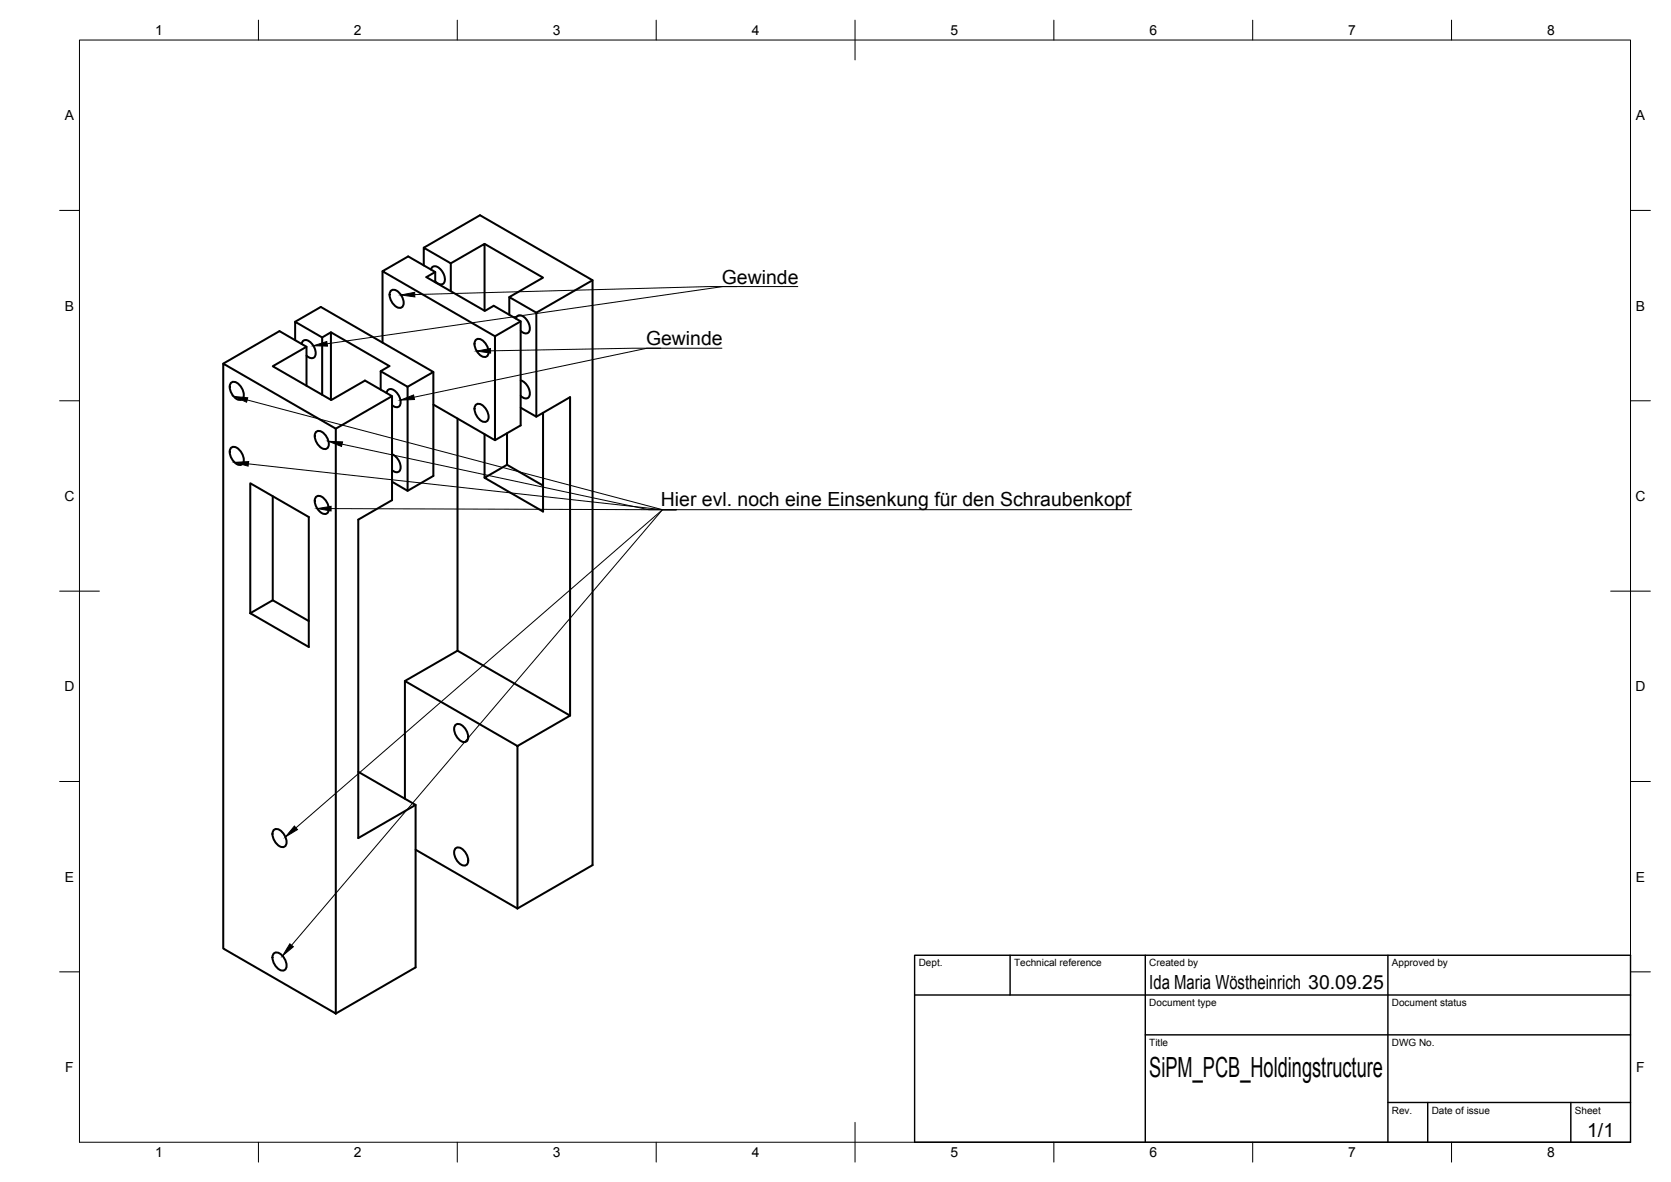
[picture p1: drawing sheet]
<svg xmlns="http://www.w3.org/2000/svg" width="420mm" height="297mm" viewBox="0 0 420 297" stroke-linecap="round" stroke-linejoin="round" font-family="sans-serif">
<!-- layer: Visible -->
<g fill="none" stroke="#000" stroke-width=".51">
<path d="M96.2 68.2v17.9M98.2 73.2a1.57 1.57 0 0 1 2.4 .6 3 3 0 0 1 .7 3.2 1.57 1.57 0 0 1-2.5-.7 3 3 0 0 1-.6-3.1zM106.6 62.3l14.1-8.2 28.3 16.3v147l-18.9 10.9M106.6 66.7v-4.4l6.7 3.9v7M108.4 67.7a1.08 1.08 0 0 1 .7-.8 1.08 1.08 0 0 1 1.1 .3 3.5 3.5 0 0 1 1.5 3.9 1.41 1.41 0 0 1-2.3-.4M109.4 68.4l-2.2 1.2 14.7 8.5 2.2-1.3 6.8 4v26.1l-6.4 3.7v-26.1l6.4-3.7M109.4 70.9v-2.5l-6.8-4-6.4 3.8 28.3 16.3M113.3 66.2l8.5-4.9v16.8M121.8 61.3l14.7 8.5-8.4 4.9M134.9 78.6l-6.8-3.9v4.4M134.9 78.6v26.1l-4-2.2M149 70.4l-14.1 8.2"/>
<path d="M56.1 91.4l28.3 16.3v147l-28.3-16.3zM56.1 91.4l14.2-8.2 6.8 4v9.8M58 96.3a1.57 1.57 0 0 1 2.4 .7 3 3 0 0 1 .7 3.1 1.57 1.57 0 0 1-2.5-.6 3 3 0 0 1-.6-3.2zM74.2 85.5v-4.6l6.8 3.9v14.4M74.2 80.9l6.5-3.8 28.3 16.4-6.5 3.7M75.9 86.4a1.14 1.14 0 0 1 .8-1 1.14 1.14 0 0 1 1.3 .5 3.5 3.5 0 0 1 1.2 3.6 1.28 1.28 0 0 1-2.1-.1M77.1 87.2l-8.5 4.8 14.7 8.5 8.5-4.9 6.8 4v26.1l-8.5 4.9v80l14.4-8.3-14.4-8.3M81 84.8l2.2-1.3 14.7 8.5-2.2 1.3M83.2 83.5v17M95.7 97.9v-4.6l6.8 3.9v26.1l-3.9-2.2M97.2 98.8a1.12 1.12 0 0 1 .8-1.1 1.12 1.12 0 0 1 1.3 .5 3.3 3.3 0 0 1 1.1 3.8 1.27 1.27 0 0 1-1.8-.2M98.6 99.6l-14.2 8.1"/>
<path d="M109 93.5v26.1l-6.5 3.7M119.6 85.5a1.57 1.57 0 0 1 2.4 .7 3 3 0 0 1 .6 3.2 1.57 1.57 0 0 1-2.4-.7 3 3 0 0 1-.6-3.2zM129.7 80.1a1.17 1.17 0 0 1 1-.9 1.17 1.17 0 0 1 1.2 .6 3.5 3.5 0 0 1 1.2 3.5 1.29 1.29 0 0 1-2.2-.1M130.9 95.6a3.5 3.5 0 0 1 2.2 3.9 1.26 1.26 0 0 1-2.2 0M58 112.7a1.57 1.57 0 0 1 2.4 .6 3 3 0 0 1 .7 3.2 1.57 1.57 0 0 1-2.5-.7 3 3 0 0 1-.6-3.1zM79.4 108.7a1.57 1.57 0 0 1 2.4 .6 3 3 0 0 1 .6 3.2 1.57 1.57 0 0 1-2.4-.7 3 3 0 0 1-.6-3.1zM98.6 114.2a3.4 3.4 0 0 1 1.8 4.2 1.27 1.27 0 0 1-1.8-.2M109 101.7l15.5 8.9M115 105.2v58.3M119.6 101.8a1.57 1.57 0 0 1 2.4 .7 3 3 0 0 1 .6 3.2 1.57 1.57 0 0 1-2.4-.7 3 3 0 0 1-.6-3.2zM121.8 109.1v11M127.5 108.9v7.9"/>
<path d="M134.9 104.7l8.4-4.9v80M136.5 103.7v24.9l-14.7-8.5 5.7-3.3 9 5.2M62.9 121.4l14.7 8.5v32.7l-14.7-8.5zM68.6 124.7v26.1M79.4 125a1.57 1.57 0 0 1 2.4 .6 3 3 0 0 1 .6 3.2 1.57 1.57 0 0 1-2.4-.7 3 3 0 0 1-.6-3.1zM62.9 154.1l5.7-3.3 9 5.3M101.8 171.1l13.2-7.6 28.3 16.3-13.2 7.7zM101.8 171.1v29.6M114.4 182.3a1.57 1.57 0 0 1 2.5 .7 3 3 0 0 1 .6 3.1 1.57 1.57 0 0 1-2.4-.6 3 3 0 0 1-.7-3.2zM130.1 187.5v40.8M68.8 208.7a1.57 1.57 0 0 1 2.4 .7 3 3 0 0 1 .6 3.1 1.57 1.57 0 0 1-2.4-.6 3 3 0 0 1-.6-3.2zM104.5 213.5l25.6 14.8"/>
<path d="M104.5 202.3v40.8l-20.1 11.6M114.4 213.3a1.57 1.57 0 0 1 2.5 .7 3 3 0 0 1 .6 3.2 1.57 1.57 0 0 1-2.4-.7 3 3 0 0 1-.7-3.2zM68.8 239.7a1.57 1.57 0 0 1 2.4 .7 3 3 0 0 1 .6 3.2 1.57 1.57 0 0 1-2.4-.7 3 3 0 0 1-.6-3.2z"/>
</g>
<!-- layer: BORDER -->
<g fill="none" stroke="#000" stroke-width=".25">
<path d="M20 10.1h390v276.9h-390zM65 5.1v5M115 5.1v5M165 5.1v5M215 5.1v10M265 5.1v5M315 5.1v5M365 5.1v5M15 52.9h5M410 52.9h5M15 100.7h5M410 100.7h5"/>
<path d="M15 148.6h10M405 148.6h10M15 196.4h5M410 196.4h5M15 244.2h5M410 244.2h5M65 287v5M115 287v5M165 287v5M215 282.1v9.9M265 287v5M315 287v5"/>
<path d="M365 287v5"/>
</g>
<!-- layer: TITLEBLOCK -->
<path d="M230 240.1h180v46.9h-180zM230 250h180M254 240.1v9.9M288 240.1v46.9M349 240.1v46.9M288 260.1h122M349 277.1h61M359 277.1v9.9M395 277.1v9.9" fill="none" stroke="#000" stroke-width=".36"/>
<!-- layer: Leaders -->
<path d="M100.8 74.1l3.5-.6v1.1zM78.8 86.9l3.4-1.1 .1 1.2zM119.8 88.2l3.5-.6 .1 1.1zM58.8 99.6l3.5 .4-.3 1.1zM59 116.2l3.5-.2-.1 1.1zM82.6 110.9l3.5 .1-.2 1.2zM100.7 100.5l3.3-1.2 .2 1.1zM79.8 127.8l3.4-.6v1.2zM74 207.6l.8 .9-3 1.8zM72.9 237.2l.9 .7-2.8 2.3z" fill="#000" stroke="#000" stroke-width=".25"/>
<path d="M185.3 72h-3.5l-99.5 14.4M200.6 72h-22.3l-74 2M166.2 87.5h-3.5l-58.6 12.3M181.5 87.5h-22.3l-35.9 .7M62.1 100.5l104.5 27.6h3.5M62.5 116.6l104.1 11.5h3.5M86 111.6l77.1 16.5h121.5M83.2 127.8l83.4 .3M170.1 128.1h-3.5l-92.2 79.9M170.1 128.1h-3.5l-93.3 109.4" fill="none" stroke="#000" stroke-width=".25"/>
<text font-size="7" x="289" y="270.6">SiPM_PCB_Holdingstructure</text>
<g font-size="4.9">
<text x="181.5" y="71.3">Gewinde</text>
<text x="162.4" y="86.8">Gewinde</text>
<text x="166.2" y="127.1">Hier evl. noch eine Einsenkung für den Schraubenkopf</text>
<text x="289" y="248.5">Ida Maria Wöstheinrich 30.09.25</text>
<text x="399.1" y="285.7">1/1</text>
</g>
<g font-size="3.5">
<text x="39" y="8.8">1</text>
<text x="89" y="8.8">2</text>
<text x="139" y="8.8">3</text>
<text x="189" y="8.8">4</text>
<text x="239" y="8.8">5</text>
<text x="289" y="8.8">6</text>
<text x="339" y="8.8">7</text>
<text x="389" y="8.8">8</text>
<text x="16.3" y="30.2">A</text>
<text x="411.3" y="30.2">A</text>
<text x="16.3" y="78">B</text>
<text x="411.3" y="78">B</text>
<text x="16.2" y="125.9">C</text>
<text x="411.2" y="125.9">C</text>
<text x="16.2" y="173.7">D</text>
<text x="411.2" y="173.7">D</text>
<text x="16.3" y="221.6">E</text>
<text x="411.3" y="221.6">E</text>
<text x="16.4" y="269.4">F</text>
<text x="411.4" y="269.4">F</text>
<text x="39" y="290.8">1</text>
<text x="89" y="290.8">2</text>
<text x="139" y="290.8">3</text>
<text x="189" y="290.8">4</text>
<text x="239" y="290.8">5</text>
<text x="289" y="290.8">6</text>
<text x="339" y="290.8">7</text>
<text x="389" y="290.8">8</text>
</g>
<g font-size="2.5">
<text x="231" y="242.9">Dept.</text>
<text x="255" y="242.9">Technical reference</text>
<text x="289" y="242.9">Created by</text>
<text x="350" y="242.9">Approved by</text>
<text x="289" y="252.8">Document type</text>
<text x="350" y="252.8">Document status</text>
<text x="289" y="262.9">Title</text>
<text x="350" y="262.9">DWG No.</text>
<text x="350" y="279.9">Rev.</text>
<text x="360" y="279.9">Date of issue</text>
<text x="396" y="279.9">Sheet</text>
</g>
</svg>
